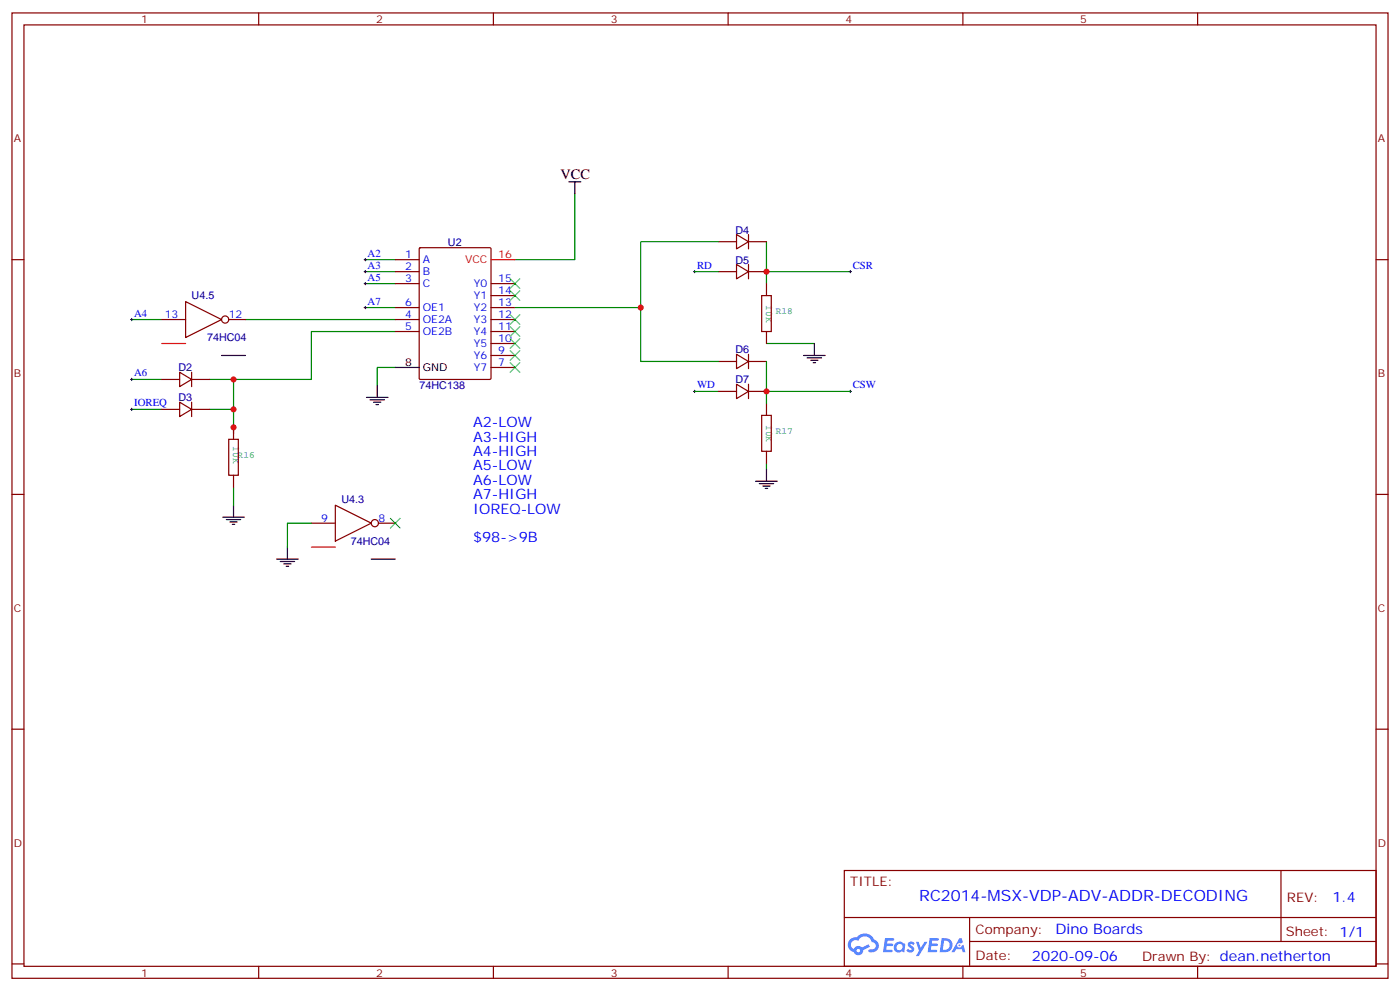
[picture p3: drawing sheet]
<svg xmlns="http://www.w3.org/2000/svg" width="412mm" height="292mm" viewBox="0 0 412 292" stroke-linecap="round" stroke-linejoin="round" font-family="sans-serif">
<g fill="none" stroke="#870000" stroke-width=".35">
<path d="M3.5 3.8h405.4v284.3h-405.4zM7.1 7.3h398.2v277.3h-398.2zM76.2 3.8v3.5M145.3 3.8v3.5M214.5 3.8v3.5M283.6 3.8v3.5M352.8 3.8v3.5M3.5 76.5h3.6M405.3 76.5h3.6M3.5 145.6h3.6M405.3 145.6h3.6M3.5 214.8h3.6"/>
<path d="M405.3 214.8h3.6M248.7 256.4h156.6v28.2h-156.6zM377.3 256.4v20.9M248.7 270.2h156.5M285.6 277.3h119.6M285.6 270.2v14.2M3.5 283.9h3.6M76.2 284.6v3.5M145.3 284.6v3.5M214.5 284.6v3.5M283.6 284.6v3.5M352.8 284.6v3.5"/>
<path d="M405.3 283.9h3.6"/>
</g>
<g fill="#5487ff">
<path d="M267.7 277.6a1.22 1.22 0 0 1 1.7 .2l-.4 .6a.47 .47 0 0 0-.3-.4 .47 .47 0 0 0-.5 .2l.1 .2a1.14 1.14 0 0 1 .8 1.8 1.14 1.14 0 0 1-1.9 0l-.2-.2 .5-.6 .7 .5a.29 .29 0 0 0 .3-.3 .29 .29 0 0 0-.2-.3 1.04 1.04 0 0 1-.6-1.7z"/>
<path d="M260.7 276.3h2.4l.3 .2-.2 .5-1.8 .1-.1 .8h1.5l.3 .4-.3 .4h-1.6l-.2 1.1h1.7l.2 .3-.2 .3-2.6 .1z"/>
<path d="M273.8 276.3h2.4l.3 .2-.1 .5-1.8 .1-.2 .8h1.6l.3 .4-.4 .4h-1.6l-.1 1.1h1.7l.2 .3-.2 .3-2.6 .1z"/>
<path d="M282.6 276.3h.7l.3 1.3-.6 .3a.69 .69 0 0 0-1 .3 .69 .69 0 0 0 .4 .9 .69 .69 0 0 0 .9-.6l.5-.2 .6 2.2h-.8l-.2-.9h-1.8l-.5 .9h-.8z"/>
<path d="M269.8 277.4h.8l.6 1.8 1.1-1.8h.9l-2.6 4.2h-.8l.9-1.5z"/>
<path d="M277.4 276.3l-.6 4.2h1.3a2.11 2.11 0 0 0 2.5-2.1 2.11 2.11 0 0 0-2.5-2.1zM278.1 277.1a1.39 1.39 0 0 1 1.7 1.4 1.39 1.39 0 0 1-1.8 1.3h-.3z"/>
<path d="M263.7 277.9a1.54 1.54 0 0 0-.1 2.2 1.54 1.54 0 0 0 2.2 .1l.6 .3 .3-2.3-.2-.3h-.4a1.49 1.49 0 0 0-2.4 0zM264 278.9a.94 .94 0 0 1 1.8 0 .94 .94 0 0 1-1.8 0z"/>
<path d="M250.4 276.7a2.18 2.18 0 0 0 1.1 3.7 1.44 1.44 0 0 0 1.6 .9 1.44 1.44 0 0 0 1.2-1.4l2-1.1-.5-.7-1.9 1a1.47 1.47 0 0 0-2.4 .4 1.39 1.39 0 0 1-.7-1.9 1.39 1.39 0 0 1 2-.5 2.12 2.12 0 0 1 2.2-1.3 2.12 2.12 0 0 1 1.9 1.7 1.14 1.14 0 0 1 1.1 1.4 1.14 1.14 0 0 1-1.7 .7 .43 .43 0 0 0-.5 .4 .43 .43 0 0 0 .4 .5 1.98 1.98 0 0 0 2.5-1.2 1.98 1.98 0 0 0-1.2-2.6 3.1 3.1 0 0 0-5.3-.6l-.9 .1zM252.3 280a.55 .55 0 0 1 1.1 0 .55 .55 0 0 1-1.1 0z"/>
<circle cx="282.6" cy="278.4" r=".26"/>
</g>
<g fill="none" stroke="#008700" stroke-width=".35">
<path d="M169.3 57.1v19.4h-17.6M107.6 76.5h8.8M211.7 71.2h-23v19.4h-37M225.8 71.2v12.3M38.8 94.1h8.8M72.3 94.1h44.1M107.6 80h8.8M107.6 83.5h8.8M107.6 90.6h8.8M116.4 97.6h-24.7v14.2h-22.9M188.7 90.6v15.9h23M204.6 80h7.1"/>
<path d="M225.8 80h24.7M38.8 111.8h8.8M61.7 111.8h7.1v8.8h-7.1M116.4 108.2h-5.3v5.3M204.6 115.3h7.1M225.8 115.3h24.7M225.8 106.5v12.3M225.8 101.2h14.1M38.8 120.6h8.8M68.8 120.6v7M225.8 136.5v1.7M68.8 143.5v5.3"/>
<path d="M91.7 154.1h-7v7"/>
</g>
<g fill="none" stroke="#000" stroke-width=".29">
<path d="M107.2 76.5h.7M107.6 76.1v.7M107.6 79.7v.7M204.6 79.7v.7M250.5 79.7v.7M38.5 94.1h.7M38.8 93.8v.7M107.2 90.6h.7M107.2 83.5h.7M107.2 80h.7M107.6 83.2v.7M107.6 90.2v.7"/>
<path d="M204.3 80h.7M250.1 80h.7M38.5 111.8h.7M38.8 111.4v.7M204.3 115.3h.7M204.6 114.9v.7M250.1 115.3h.7M250.5 114.9v.7M38.5 120.6h.7M38.8 120.2v.7"/>
</g>
<g fill="none" stroke="#000" stroke-width=".35">
<path d="M167.6 53.6h3.5M169.3 53.6v3.5M65.3 104.7h7M107.9 117.1h6.4M109 117.8h4.2M110.1 118.5h2.1M110.8 119.2h.7M111.1 113.5v3.6M116.4 108.2h7.1M236.7 104.7h6.4M237.8 105.4h4.2M238.8 106.1h2.1"/>
<path d="M239.5 106.8h.7M239.9 101.2v3.5M225.8 138.2v3.5M65.6 152.3h6.4M66.7 153h4.2M67.7 153.7h2.1M68.4 154.4h.7M68.8 148.8v3.5M222.6 141.7h6.4M223.7 142.5h4.2M224.7 143.2h2.1M225.4 143.9h.7"/>
<path d="M81.5 164.7h6.3M82.5 165.4h4.3M83.6 166.1h2.1M84.3 166.8h.7M84.7 161.1v3.6M109.4 164.7h7"/>
</g>
<g fill="none" stroke="#870000" stroke-width=".35">
<path d="M116.4 76.5h7.1M123.5 73.1l.3-.1h20.5l.3 .1v38.3l-.2 .3-20.6 .1-.3-.2zM211.7 71.2h5.3M217 69.1l3.5 2.1-3.5 2.1zM217 77.9l3.5 2.1-3.5 2.1zM220.5 71.2h5.3M220.5 69.1v4.2M220.5 77.9v4.2M47.6 94.1h7.1M54.7 88.8l10.6 5.3-10.6 5.3zM67.4 94.1h4.9M116.4 80h7.1"/>
<path d="M116.4 83.5h7.1M116.4 94.1h7.1M116.4 97.6h7.1M116.4 90.6h7.1M144.6 83.5h7.1M144.6 94.1h7.1M144.6 97.6h7.1M144.6 90.6h7.1M144.6 87.1h7.1M211.7 80h5.3M220.5 80h5.3M47.6 111.8h5.3"/>
<path d="M52.9 109.6l3.5 2.2-3.5 2.1zM52.9 118.5l3.5 2.1-3.5 2.1zM56.4 111.8h5.3M56.4 109.6v4.3M56.4 118.5v4.2M144.6 108.2h7.1M144.6 104.7h7.1M144.6 101.2h7.1M211.7 106.5h5.3M211.7 115.3h5.3M217 104.4l3.5 2.1-3.5 2.1zM217 113.2l3.5 2.1-3.5 2.1z"/>
<path d="M220.5 104.4v4.2M220.5 113.2v4.2M220.5 106.5h5.3M220.5 115.3h5.3M47.6 120.6h5.3M56.4 120.6h5.3M91.7 154.1h7.1M98.8 148.8l10.6 5.3-10.6 5.3zM111.5 154.1h4.9"/>
<circle cx="66.3" cy="94.1" r="1.06"/>
<circle cx="110.4" cy="154.1" r="1.06"/>
</g>
<path d="M144.6 76.5h7.1M47.6 101.2h7.1M91.7 161.1h7.1" fill="none" stroke="#f00" stroke-width=".35"/>
<g fill="none" stroke="#3c3" stroke-width=".35">
<path d="M150.3 99.8l2.8 2.8M150.3 96.2l2.8 2.9M150.3 92.7l2.8 2.8M150.3 85.7l2.8 2.8M150.3 82.1l2.8 2.8M153.1 99.8l-2.8 2.8M153.1 96.2l-2.8 2.9M153.1 92.7l-2.8 2.8M153.1 85.7l-2.8 2.8M153.1 82.1l-2.8 2.8M150.3 103.3l2.8 2.8M150.3 106.8l2.8 2.8"/>
<path d="M153.1 103.3l-2.8 2.8M153.1 106.8l-2.8 2.8M115 152.7l2.8 2.8M117.8 152.7l-2.8 2.8"/>
</g>
<path d="M224.4 87.1h2.8v10.5h-2.8zM225.8 83.5v3.6M225.8 97.6v3.6M225.8 118.8v3.5M67.4 129.4h2.8v10.6h-2.8zM68.8 125.9v3.5M68.8 140v3.5M224.4 122.3h2.8v10.6h-2.8zM225.8 132.9v3.6" fill="none" stroke="#850000" stroke-width=".35"/>
<g fill="#c00">
<circle cx="68.8" cy="120.6" r=".88"/>
<circle cx="68.8" cy="111.8" r=".88"/>
<circle cx="68.8" cy="125.9" r=".88"/>
<circle cx="225.8" cy="80" r=".88"/>
<circle cx="225.8" cy="115.3" r=".88"/>
<circle cx="188.7" cy="90.6" r=".88"/>
</g>
<text font-size="4.6" fill="#00f" x="270.8" y="265.4">RC2014-MSX-VDP-ADV-ADDR-DECODING</text>
<text font-size="4.2" x="165.1" y="52.8">VCC</text>
<g font-size="4.2" fill="#00f">
<text x="139.3" y="125.9">A2-LOW</text>
<text x="139.3" y="130.1">A3-HIGH</text>
<text x="139.3" y="134.3">A4-HIGH</text>
<text x="139.3" y="138.6">A5-LOW</text>
<text x="139.3" y="142.8">A6-LOW</text>
<text x="139.3" y="147">A7-HIGH</text>
<text x="139.3" y="151.3">IOREQ-LOW</text>
<text x="139.3" y="159.7">$98-&gt;9B</text>
<text x="392.5" y="265.7">1.4</text>
<text x="310.9" y="275.2">Dino Boards</text>
<text x="304" y="283">2020-09-06</text>
</g>
<g font-size="3.9" fill="#800">
<text x="250.5" y="261">TITLE:</text>
<text x="379.1" y="265.7">REV:</text>
<text x="287.4" y="275.2">Company:</text>
<text x="378.7" y="275.8">Sheet: 1/1</text>
<text x="287.4" y="282.9">Date:</text>
<text x="336.4" y="282.9">Drawn By: dean.netherton</text>
</g>
<g font-size="3.2" fill="#800">
<text x="41.6" y="6.8">1</text>
<text x="110.8" y="6.8">2</text>
<text x="179.9" y="6.8">3</text>
<text x="249.1" y="6.8">4</text>
<text x="318.2" y="6.8">5</text>
<text x="4.1" y="41.9">A</text>
<text x="405.9" y="41.9">A</text>
<text x="4.1" y="111.1">B</text>
<text x="405.9" y="111.1">B</text>
<text x="4.1" y="180.2">C</text>
<text x="405.9" y="180.2">C</text>
<text x="4.1" y="249.3">D</text>
<text x="405.9" y="249.3">D</text>
<text x="41.6" y="287.6">1</text>
<text x="110.8" y="287.6">2</text>
<text x="179.9" y="287.6">3</text>
<text x="249.1" y="287.6">4</text>
<text x="318.2" y="287.6">5</text>
</g>
<g font-size="3.2" fill="#000080">
<text x="216.6" y="68.8">D4</text>
<text x="132" y="72.3">U2</text>
<text x="216.6" y="77.6">D5</text>
<text x="56.4" y="88.2">U4.5</text>
<text x="61" y="100.6">74HC04</text>
<text x="216.6" y="104.1">D6</text>
<text x="52.6" y="109.4">D2</text>
<text x="216.6" y="112.9">D7</text>
<text x="52.6" y="118.2">D3</text>
<text x="123.6" y="114.7">74HC138</text>
<text x="100.6" y="148.2">U4.3</text>
<text x="103.3" y="160.5">74HC04</text>
</g>
<g font-size="3.2" fill="#00f">
<text x="108.3" y="75.6">A2</text>
<text x="119.3" y="76.1">1</text>
<text x="124.5" y="77.5">A</text>
<text x="108.3" y="82.7">A5</text>
<text x="108.3" y="79.1">A3</text>
<text x="119.3" y="79.7">2</text>
<text x="119.3" y="83.2">3</text>
<text x="124.5" y="81.1">B</text>
<text x="146.8" y="83.2">15</text>
<text x="205.3" y="79.1">RD</text>
<text x="251.2" y="79.1">CSR</text>
<text x="108.3" y="89.7">A7</text>
<text x="124.5" y="84.6">C</text>
<text x="139.6" y="88.1">Y1</text>
<text x="139.6" y="84.6">Y0</text>
<text x="146.8" y="86.7">14</text>
<text x="39.5" y="93.2">A4</text>
<text x="48.5" y="93.8">13</text>
<text x="67.4" y="93.8">12</text>
<text x="119.3" y="93.8">4</text>
<text x="119.3" y="90.2">6</text>
<text x="124.5" y="95.2">OE2A</text>
<text x="124.5" y="91.7">OE1</text>
<text x="139.6" y="95.2">Y3</text>
<text x="139.6" y="91.7">Y2</text>
<text x="146.8" y="93.8">12</text>
<text x="146.8" y="90.2">13</text>
<text x="119.3" y="97.3">5</text>
<text x="124.5" y="98.7">OE2B</text>
<text x="139.6" y="98.7">Y4</text>
<text x="146.8" y="100.8">10</text>
<text x="146.8" y="97.3">11</text>
<text x="139.6" y="105.8">Y6</text>
<text x="139.6" y="102.2">Y5</text>
<text x="146.8" y="107.9">7</text>
<text x="146.8" y="104.4">9</text>
<text x="39.5" y="110.9">A6</text>
<text x="139.6" y="109.3">Y7</text>
<text x="39.5" y="119.7">IOREQ</text>
<text x="205.3" y="114.4">WD</text>
<text x="251.2" y="114.4">CSW</text>
<text x="94.6" y="153.7">9</text>
<text x="111.5" y="153.7">8</text>
</g>
<g font-size="3.2" fill="#f00">
<text x="137" y="77.5">VCC</text>
<text x="146.8" y="76.1">16</text>
</g>
<g font-size="3.2">
<text x="119.3" y="107.9">8</text>
<text x="124.5" y="109.3">GND</text>
</g>
<g font-size="2.8" fill="#008484">
<text x="225.6" y="89.9" transform="rotate(90 225.6 89.9)">10K</text>
<text x="228.5" y="92.5">R18</text>
<text x="225.7" y="125.1" transform="rotate(90 225.7 125.1)">10K</text>
<text x="68.7" y="131.4" transform="rotate(90 68.7 131.4)">10K</text>
<text x="228.5" y="127.8">R17</text>
<text x="70" y="134.8">R16</text>
</g>
</svg>
